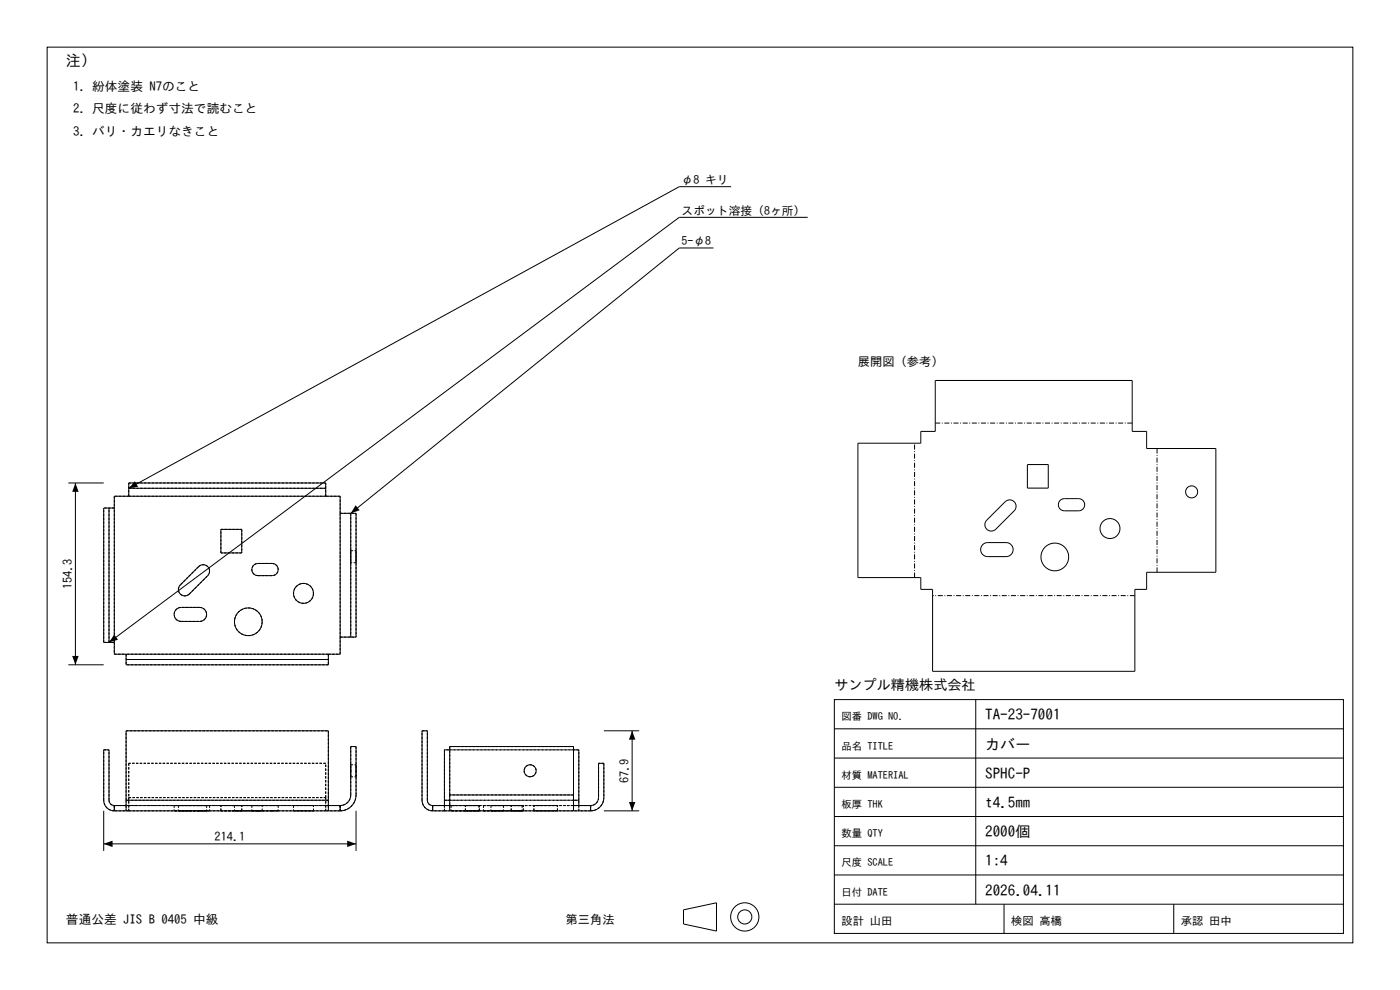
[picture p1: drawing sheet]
<svg xmlns="http://www.w3.org/2000/svg" width="297mm" height="210mm" viewBox="0 0 297 210" stroke-linecap="round" stroke-linejoin="round" font-family="sans-serif">
<g fill="none" stroke="#000" stroke-width=".21">
<path d="M10 10h277v190h-277zM155.1 39.6h-11l-116.8 64M151.4 52.6h-7.3l-69.7 56.3M171.4 46.1h-27.3l-121 90.2M182 94h13.3v-2.5h3.1v-10.8h41.8v10.8h3.1v3.6h14.6v26.3h-14.6v3.6h-2.5v17.4h-43v-17.4h-2.5v-2.5h-13.3zM218 98.5h4.4v5h-4.4zM14.5 102.5h7.5M16 102.5v38.5M23.1 107.8h1.2M23.1 107.8h-1.1v28.5h1.1M23.1 107.8v28.5M24.3 105.3h47.9v33.5h-47.9z"/>
<path d="M27.3 103.6v1.7M27.3 103.6v-1.1h41.8v1.1M27.3 103.6h41.8M46.9 112.3h4.4v5h-4.4zM53.8 119.9l.9-.4h3a1.29 1.29 0 0 1 1.3 1.3 1.29 1.29 0 0 1-1.3 1.3h-3a1.29 1.29 0 0 1-1.2-.8 1.29 1.29 0 0 1 .3-1.4zM69.1 103.6v1.7M72.2 108.9h2.2M74.4 108.9h1.1v26.2h-1.1M74.4 108.9v26.2M208.5 115.5l.5-.3 .5-.1h3.9a1.49 1.49 0 0 1 1.5 1.5 1.49 1.49 0 0 1-1.5 1.5h-3.9a1.49 1.49 0 0 1-1.4-.9 1.49 1.49 0 0 1 .4-1.7zM209.3 110.3l3.9-3.9a1.36 1.36 0 0 1 2 0 1.36 1.36 0 0 1 0 2l-3.9 3.9a1.36 1.36 0 0 1-2 0 1.36 1.36 0 0 1 0-2zM224.9 106.2l.9-.4h3a1.29 1.29 0 0 1 1.3 1.3 1.29 1.29 0 0 1-1.3 1.3h-3a1.29 1.29 0 0 1-1.2-.8 1.29 1.29 0 0 1 .3-1.4z"/>
<path d="M23.1 136.3h1.2M26.7 138.8v1.1M26.7 139.9v1.1h43v-1.1M26.7 139.9h43M37.4 129.2l1-.4h3.9a1.49 1.49 0 0 1 1.5 1.5 1.49 1.49 0 0 1-1.5 1.5h-3.9a1.49 1.49 0 0 1-1.4-.9 1.49 1.49 0 0 1 .4-1.7zM42.1 120.2a1.36 1.36 0 0 1 2 0 1.36 1.36 0 0 1 0 1.9l-3.9 3.9a1.36 1.36 0 0 1-2 0 1.36 1.36 0 0 1 0-1.9zM69.7 138.8v1.1M72.2 135.1h2.2M14.5 141h7.5M95.4 159.1h-1.1v10.6M121.7 159.1h1.1v10.6M128.1 155h7.5"/>
<path d="M134.1 155v17M177 148.4h108v49.6h-108zM177 154.6h108M207 148.4v43.4M22 172v8.5M22 179h53.5M24.3 170.9l-.8-.4-.4-.8v-10.6h-1.1v10.6a2.25 2.25 0 0 0 2.3 2.3M24.3 172h47.9M24.3 170.9h2.4M24.3 170.9v1.1M26.7 169.7v2.3M26.7 169.7h43"/>
<path d="M26.7 169.7v-14.7h43v14.7M69.7 169.7v2.3M69.7 170.9h2.5M72.2 170.9a2.25 2.25 0 0 0 2.2-2.3v-10.2h1.1v10.2a3.4 3.4 0 0 1-3.3 3.4M72.2 170.9v1.1M75.5 172v8.5M91.8 170.9l-.8-.4-.3-.8v-14.7h-1.2v14.7a2.25 2.25 0 0 0 2.3 2.3M91.8 172h33.5M91.8 170.9h3.6M91.8 170.9v1.1M94.3 169.7v1.2M94.3 169.7h1.1"/>
<path d="M95.4 168.6v3.4M95.4 168.6v-10.2h26.3v10.2M95.4 168.6h26.3M121.7 168.6v3.4M121.7 170.9h3.6M121.7 169.7h1.1M122.8 169.7v1.2M125.3 170.9a1.69 1.69 0 0 0 1.7-1.7v-7.3h1.1v7.3a2.81 2.81 0 0 1-2.8 2.8M125.3 170.9v1.1M128.1 172h7.5M177 179.4h108M177 173.2h108"/>
<path d="M177 167h108M177 160.8h108M145 193l7-1.5v6l-7-1.5zM177 191.8h108M177 185.6h108M213 191.8v6.2M249 191.8v6.2"/>
<circle cx="223.8" cy="118.1" r="2.94"/>
<circle cx="235.5" cy="112.1" r="2.12"/>
<circle cx="252.8" cy="104.3" r="1.28"/>
<circle cx="52.7" cy="131.9" r="2.94"/>
<circle cx="64.4" cy="125.9" r="2.12"/>
<circle cx="112.5" cy="163.5" r="1.28"/>
<circle cx="158" cy="194.5" r="3"/>
<circle cx="158" cy="194.5" r="1.5"/>
</g>
<g fill="none" stroke="#000" stroke-width=".21" stroke-dasharray=".5 .3" stroke-linecap="butt">
<path d="M24.3 105.3v2.5M24.3 107.8h-2.3M27.3 105.3h41.8M27.3 105.3h-3M27.3 102.5h41.8M27.3 105.3v-2.8M27.3 103.6h41.8M46.9 112.3h4.4M46.9 117.3v-5M51.3 112.3v5M51.3 117.3h-4.4M57.7 119.5h-3"/>
<path d="M57.7 119.5a1.29 1.29 0 0 1 1.3 1.3 1.29 1.29 0 0 1-1.3 1.3M69.1 105.3v-2.8M72.2 108.9v26.2M72.2 108.9v-3.6M72.2 105.3h-3.1M72.2 108.9h3.3M74.4 108.9v26.2M74.4 119.4v-2.6M74.4 116.8v2.6M74.4 116.8h1.1M75.5 108.9v26.2M75.5 119.4v-2.6"/>
<path d="M75.5 116.8v2.6M75.5 119.4h-1.1M22 136.3v-28.5M23.1 136.3v-28.5M24.3 138.8h2.4M24.3 136.3v-28.5M24.3 136.3v2.5M24.3 136.3h-2.3M26.7 138.8v2.2M38.4 131.8a1.49 1.49 0 0 1-1.5-1.5 1.49 1.49 0 0 1 1.5-1.5M38.4 131.8h3.9M40.2 126a1.36 1.36 0 0 1-2 0 1.36 1.36 0 0 1 0-1.9"/>
<path d="M40.2 126l3.9-3.9M42.1 120.2l-3.9 3.9M42.1 120.2a1.36 1.36 0 0 1 2 0 1.36 1.36 0 0 1 0 1.9M42.3 128.8h-3.9M42.3 128.8a1.49 1.49 0 0 1 1.5 1.5 1.49 1.49 0 0 1-1.5 1.5M54.7 122.1a1.29 1.29 0 0 1-1.3-1.3 1.29 1.29 0 0 1 1.3-1.3M54.7 122.1h3M55.6 131.9a2.94 2.94 0 0 1-4.2 2.6 2.94 2.94 0 0 1-.5-5 2.94 2.94 0 0 1 4.7 1.9v.5M66.5 125.9a2.12 2.12 0 0 1-3 1.9 2.12 2.12 0 0 1-.4-3.6 2.12 2.12 0 0 1 3.4 1.2v.5M69.7 138.8h-43M69.7 138.8h2.5M69.7 138.8v2.2"/>
<path d="M69.7 139.9h-43M72.2 138.8v-3.7M72.2 135.1h3.3M22 159.1h1.1M26.7 155h43M69.7 155v14.7M69.7 141h-43M74.4 158.4v10.2M75.5 158.4v10.2M75.5 158.4h-1.1M89.5 155h1.2M94.3 159.1v10.6"/>
<path d="M95.4 158.4h26.3M121.7 158.4v10.2M121.7 159.1h-26.3M122.8 159.1h-28.5M22 169.7v-10.6M23.1 169.7l.4 .8 .8 .4M23.1 169.7v-10.6M24.3 172v-1.1M24.3 170.9v1.1M24.3 172a2.25 2.25 0 0 1-2.3-2.3M26.7 170.9v1.1M26.7 169.7v1.2"/>
<path d="M26.7 169.7v-14.7M27.3 172h41.8M27.3 172h-3M27.3 170.9h41.8M27.3 170.9h-3M27.3 169.2h41.8M27.3 172v-2.8M27.3 170.9v1.1M27.3 169.2v1.7M27.3 161.9v7.3M36.9 172h1.5M36.9 170.9h1.5"/>
<path d="M36.9 170.9v1.1M37.8 172h.4M37.8 170.9h.4M37.8 170.9v1.1M38.4 172h-1.5M38.4 172h3.9M38.4 170.9h-1.5M38.4 170.9h3.9M40.2 172h-2.4M40.2 172h3.9M40.2 170.9h-2.4M40.2 170.9h3.9"/>
<path d="M42.1 172h-3.9M42.1 172h2.4M42.1 170.9h-3.9M42.1 170.9h2.4M42.3 172h-3.9M42.3 172h1.5M42.3 170.9h-3.9M42.3 170.9h1.5M43.8 172h-1.5M43.8 170.9h-1.5M43.8 170.9v1.1M44.5 172h-.4"/>
<path d="M44.5 170.9h-.4M44.5 170.9v1.1M46.9 172h4.4M46.9 170.9h4.4M46.9 172v-1.1M49.7 172h5.9M49.7 170.9h5.9M49.7 170.9v1.1M51.3 172h-4.4M51.3 170.9h-4.4M51.3 172v-1.1M53.4 172h1.3"/>
<path d="M53.4 170.9h1.3M53.4 170.9v1.1M54.7 172h-1.3M54.7 172h3M54.7 170.9h-1.3M54.7 170.9h3M55.6 172h-5.9M55.6 170.9h-5.9M55.6 172v-1.1M57.7 172h-3M57.7 172h1.3M57.7 170.9h-3"/>
<path d="M57.7 170.9h1.3M59 172h-1.3M59 170.9h-1.3M59 170.9v1.1M62.3 172h4.2M62.3 170.9h4.2M62.3 170.9v1.1M66.5 172h-4.2M66.5 170.9h-4.2M66.5 172v-1.1M69.1 170.9v1.1M69.1 172v-2.8"/>
<path d="M69.1 169.2v1.7M69.1 169.2v-7.3M69.1 161.9h-41.8M69.7 170.9h-43M69.7 170.9v1.1M69.7 169.7h-43M69.7 169.7v1.2M72.2 170.9v1.1M72.2 172h-3.1M72.2 170.9h-3.1M72.2 172a3.4 3.4 0 0 0 3.3-3.4M72.2 172v-1.1"/>
<path d="M74.4 168.6a2.25 2.25 0 0 1-2.2 2.3M74.4 163.5v1.3M74.4 164.8v-2.6M74.4 162.2v1.3M74.4 164.8h1.1M74.4 162.2h1.1M75.5 163.5v1.3M75.5 164.8v-2.6M75.5 162.2v1.3M89.5 169.7v-14.7M90.7 169.7l.3 .8 .8 .4M90.7 169.7v-14.7"/>
<path d="M91.8 170.9v1.1M91.8 172v-1.1M91.8 172a2.25 2.25 0 0 1-2.3-2.3M94.3 172h28.5M94.3 172h-2.5M94.3 170.9h28.5M94.3 170.9h-2.5M94.3 169.7h28.5M94.3 172v-2.3M94.3 170.9v1.1M95.4 170.9v1.1M95.4 168.6v-10.2"/>
<path d="M95.4 168.6v2.3M95.4 169.7h26.3M95.7 172h5.9M95.7 170.9h5.9M95.7 170.9v1.1M98.7 172h-3M98.7 170.9h-3M98.7 172h3M98.7 170.9h3M98.7 172v-1.1M101.6 172h-2.9M101.6 170.9h-2.9"/>
<path d="M101.6 170.9v1.1M101.7 172h-3M101.7 170.9h-3M101.7 172v-1.1M102.6 172h4.2M102.6 170.9h4.2M102.6 170.9v1.1M104.1 172h2.4M104.1 170.9h2.4M104.1 170.9v1.1M104.5 172h-.4M104.5 172h4"/>
<path d="M104.5 170.9h-.4M104.5 170.9h4M104.7 172h-2.1M104.7 170.9h-2.1M106.8 172h-2.1M106.8 170.9h-2.1M106.8 170.9v1.1M108.4 172h2.6M108.4 170.9h2.6M108.4 172v-1.1M110.4 172h-3.9M110.4 172h.4"/>
<path d="M110.4 170.9h-3.9M110.4 170.9h.4M110.8 172h-2.3M110.8 170.9h-2.3M110.8 170.9v1.1M111 172h-2.6M111 170.9h-2.6M111 172v-1.1M111.2 163.5a1.28 1.28 0 0 0 1.8 1.2 1.28 1.28 0 0 0 .3-2.2 1.28 1.28 0 0 0-2.1 .7v.3M113.3 172h5M113.3 170.9h5M113.3 172v-1.1"/>
<path d="M118.3 172h-5M118.3 170.9h-5M118.3 172v-1.1M121.7 170.9h-26.3M121.7 170.9v1.1M121.7 168.6h-26.3M121.7 168.6v2.3M122.8 170.9v1.1M122.8 172v-2.3M122.8 169.7v-10.6M125.3 172h-2.5M125.3 170.9h-2.5"/>
<path d="M125.3 170.9v1.1M125.3 172a2.81 2.81 0 0 0 2.8-2.8M125.3 172v-1.1M127 169.2a1.69 1.69 0 0 1-1.7 1.7M127 161.9v7.3M128.1 161.9v7.3M128.1 161.9h-1.1"/>
</g>
<path d="M16 102.5l.7 1.8h-1.4zM28.6 102.1l.7 1.2-2 .3zM75.4 107.2l.9 1-1.9 .7zM24.2 134.6l.8 1.1-1.9 .6zM15.3 139.1h1.4l-.7 1.9zM134.1 155l.7 1.9h-1.4zM22 179l1.9-.7v1.4zM73.7 178.3l1.8 .7-1.8 .7zM133.4 170.1h1.4l-.7 1.9z" fill="#000"/>
<path d="M198.4 89.7h41.8M245.5 95.1v26.3M194 122.5v-28.5M240.8 126.3h-43" fill="none" stroke="#000" stroke-width=".21" stroke-dasharray="1.1 .4 .2 .4" stroke-linecap="butt"/>
<g font-size="3.2">
<text x="14" y="14">注）</text>
<text x="209" y="152.8">TA-23-7001</text>
<text x="209" y="159">カバー</text>
<text x="209" y="165.2">SPHC-P</text>
<text x="209" y="171.4">t4.5mm</text>
<text x="209" y="177.6">2000個</text>
<text x="209" y="183.8">1:4</text>
<text x="209" y="190">2026.04.11</text>
</g>
<text font-size="3" x="177" y="146.4">サンプル精機株式会社</text>
<g font-size="2.7">
<text x="15.5" y="19.2">1. 紛体塗装 N7のこと</text>
<text x="15.5" y="24">2. 尺度に従わず寸法で読むこと</text>
<text x="15.5" y="28.8">3. バリ・カエリなきこと</text>
<text x="14" y="196">普通公差 JIS B 0405 中級</text>
</g>
<g font-size="2.6">
<text x="182" y="77.7">展開図（参考）</text>
<text x="15.3" y="125" transform="rotate(-90 15.3 125)">154.3</text>
<text x="133.4" y="166.1" transform="rotate(-90 133.4 166.1)">67.9</text>
<text x="45.5" y="178.3">214.1</text>
<text x="120" y="196">第三角法</text>
</g>
<g font-size="2.5">
<text x="144.6" y="39">φ8 キリ</text>
<text x="144.6" y="45.5">スポット溶接（8ヶ所）</text>
<text x="144.6" y="52">5-φ8</text>
</g>
<g font-size="2.4">
<text x="178.5" y="196.2">設計 山田</text>
<text x="214.5" y="196.2">検図 高橋</text>
<text x="250.5" y="196.2">承認 田中</text>
</g>
<g font-size="2.2">
<text x="178.5" y="152.8">図番 DWG NO.</text>
<text x="178.5" y="159">品名 TITLE</text>
<text x="178.5" y="165.2">材質 MATERIAL</text>
<text x="178.5" y="171.4">板厚 THK</text>
<text x="178.5" y="177.6">数量 QTY</text>
<text x="178.5" y="183.8">尺度 SCALE</text>
<text x="178.5" y="190">日付 DATE</text>
</g>
</svg>
